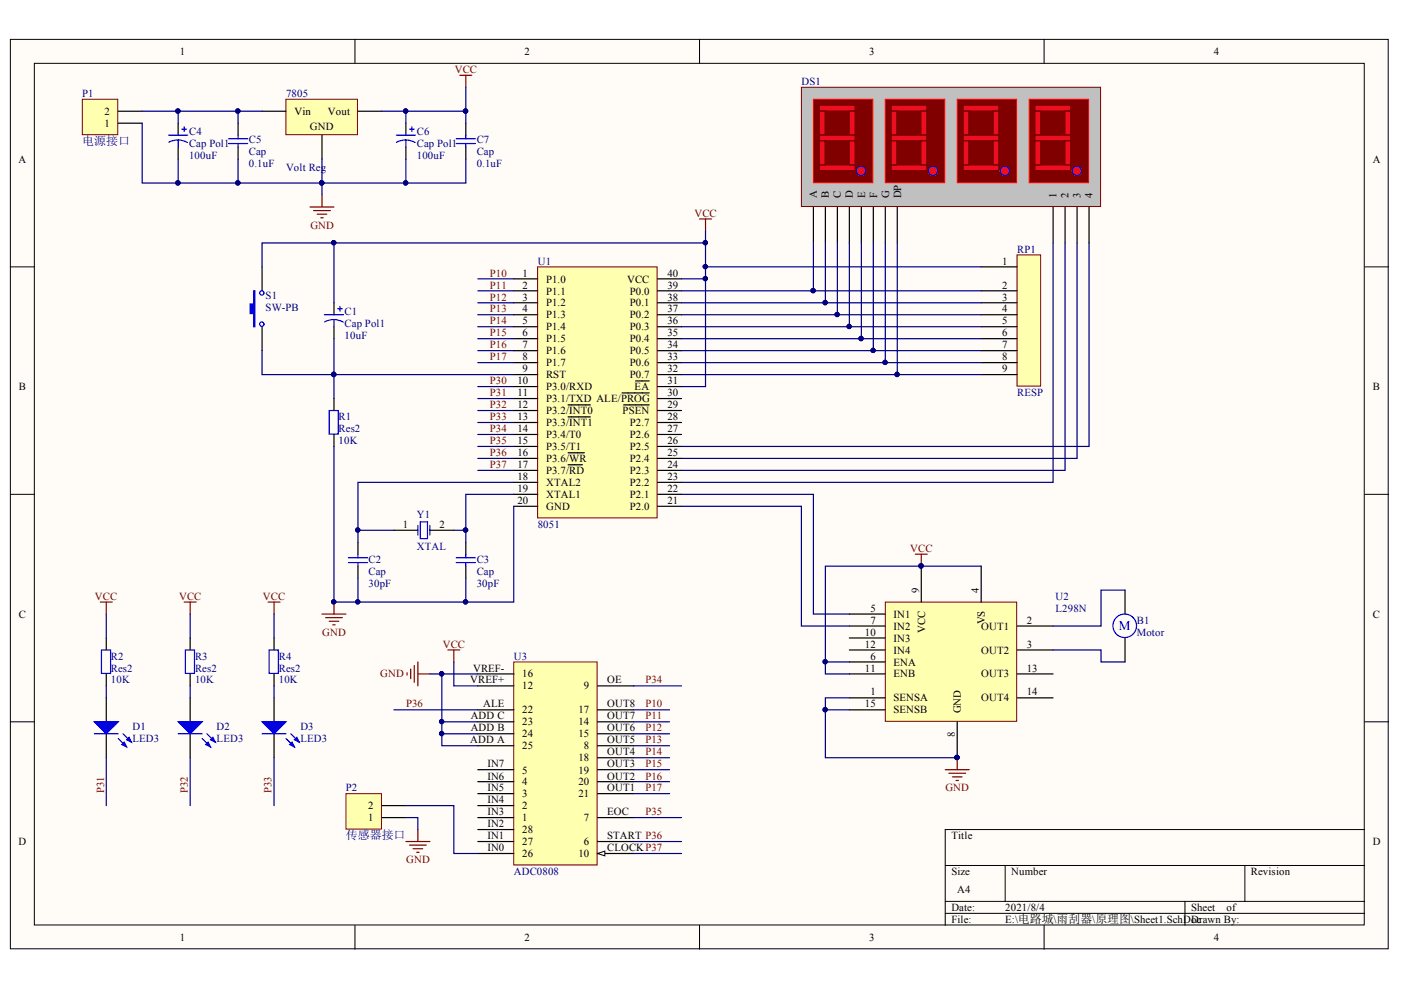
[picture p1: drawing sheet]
# Altium schematic sheet Sheet1.SchDoc
size A4

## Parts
7805  Volt Reg  [D2PAK_N]
B1  Motor  [RB5-10.5]
C1  Cap Pol1  value 10uF  [RB7.6-15]
C2  Cap  value 30pF  [RAD-0.3]
C3  Cap  value 30pF  [RAD-0.3]
C4  Cap Pol1  value 100uF  [RB7.6-15]
C5  Cap  value 0.1uF  [RAD-0.3]
C6  Cap Pol1  value 100uF  [RB7.6-15]
C7  Cap  value 0.1uF  [RAD-0.3]
D1  LED3  [3.5X2.8X1.9]
D2  LED3  [3.5X2.8X1.9]
D3  LED3  [3.5X2.8X1.9]
DS1  (no value)
P1  电源接口  [HDR1X2]
P2  传感器接口  [HDR1X2]
R1  Res2  value 10K  [AXIAL-0.4]
R2  Res2  value 10K  [AXIAL-0.4]
R3  Res2  value 10K  [AXIAL-0.4]
R4  Res2  value 10K  [AXIAL-0.4]
RP1  RESP
S1  SW-PB  [SPST-2]
U1  8051
U2  L298N
U3  ADC0808
Y1  XTAL  [R38]

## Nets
GND: 7805.2(GND) C2.1 C3.1 C4.2 C5.1 C6.2 C7.1 P1.1 P2.1 R1.1 U1.20(GND) U2.1(SENSA) U2.8(GND) U2.15(SENSB) U3.ADD_A(25) U3.ADD_B(24) U3.ADD_C(23) U3.VREF-(16)
VCC: 7805.3(Vout) C1.1 C6.1 C7.2 R2.2 R3.2 R4.2 RP1.1 S1.2 U1.31(~{EA}) U1.40(VCC) U2.4(VS) U2.6(ENA) U2.9(VCC) U2.11(ENB) U3.VREF+(12)
P10: U1.1(P1.0) U3.OUT8(17)
P11: U1.2(P1.1) U3.OUT7(14)
P12: U1.3(P1.2) U3.OUT6(15)
P13: U1.4(P1.3) U3.OUT5(8)
P14: U1.5(P1.4) U3.OUT4(18)
P15: U1.6(P1.5) U3.OUT3(19)
P16: U1.7(P1.6) U3.OUT2(20)
P17: U1.8(P1.7) U3.OUT1(21)
P30: U1.10(P3.0/RXD)
P31: D1.2(K) U1.11(P3.1/TXD)
P32: D2.2(K) U1.12(P3.2/~{INT0})
P33: D3.2(K) U1.13(P3.3/~{INT1})
P34: U1.14(P3.4/T0) U3.OE(9)
P35: U1.15(P3.5/T1) U3.EOC(7)
P36: U1.16(P3.6/~{WR}) U3.ALE(22) U3.START(6)
P37: U1.17(P3.7/~{RD}) U3.CLOCK(10)
Net7805_1: 7805.1(Vin) C4.1 C5.2 P1.2
NetB1_1: B1.1 U2.2(OUT1)
NetB1_2: B1.2 U2.3(OUT2)
NetC1_2: C1.2 R1.2 S1.1 U1.9(RST)
NetC2_2: C2.2 U1.18(XTAL2) Y1.1(OSC1)
NetC3_2: C3.2 U1.19(XTAL1) Y1.2(OSC2)
NetD1_1: D1.1(A) R2.1
NetD2_1: D2.1(A) R3.1
NetD3_1: D3.1(A) R4.1
NetDS1_?1: DS1.?1(A) RP1.2 U1.39(P0.0)
NetDS1_?2: DS1.?2(B) RP1.3 U1.38(P0.1)
NetDS1_?3: DS1.?3(C) RP1.4 U1.37(P0.2)
NetDS1_?4: DS1.?4(D) RP1.5 U1.36(P0.3)
NetDS1_?5: DS1.?5(E) RP1.6 U1.35(P0.4)
NetDS1_?6: DS1.?6(F) RP1.7 U1.34(P0.5)
NetDS1_?7: DS1.?7(G) RP1.8 U1.33(P0.6)
NetDS1_?8: DS1.?8(DP) RP1.9 U1.32(P0.7)
NetDS1_?9: DS1.?9(1) U1.23(P2.2)
NetDS1_?10: DS1.?10(2) U1.24(P2.3)
NetDS1_?11: DS1.?11(3) U1.25(P2.4)
NetDS1_?12: DS1.?12(4) U1.26(P2.5)
NetP2_2: P2.2 U3.IN0(26)
NetU1_21: U1.21(P2.0) U2.7(IN2)
NetU1_22: U1.22(P2.1) U2.5(IN1)

Not connected (* = marked no-connect by the designer): U1 27(P2.6) 28(P2.7) 29(~{PSEN}) 30(ALE/~{PROG}); U2 10(IN3) 12(IN4) 13(OUT3) 14(OUT4); U3 IN1(27) IN2(28) IN3(1) IN4(2) IN5(3) IN6(4) IN7(5)
